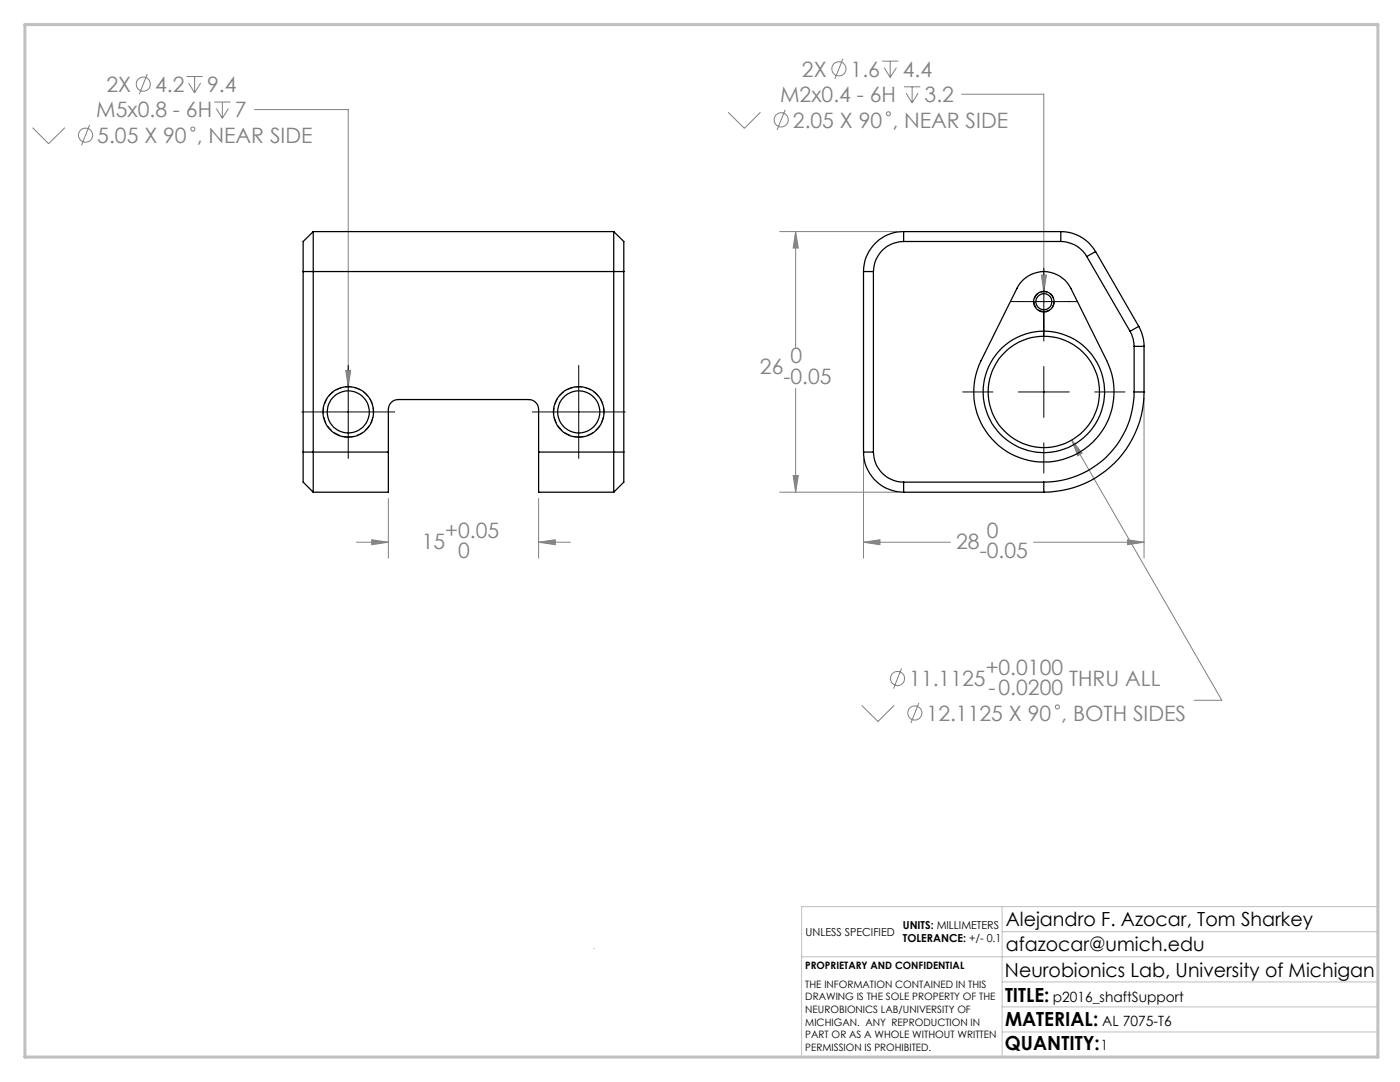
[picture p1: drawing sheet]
<svg xmlns="http://www.w3.org/2000/svg" width="279mm" height="216mm" viewBox="0 0 279 216" stroke-linecap="round" stroke-linejoin="round" font-family="sans-serif">
<g fill="none" stroke="#808080" stroke-width=".2">
<path d="M29.4 14.8l-1.6 4M37.2 15.3h3.3M37.6 16.6l1.2 1.9M38.8 15.3v3.2M40 16.6l-1.2 1.9M168.2 11.7l-1.6 4M176.1 12.2h3.2M176.5 13.5l1.2 2M177.7 12.2v3.3M178.9 13.5l-1.2 2M180.4 17.3h3.3M180.8 18.6l1.2 1.9"/>
<path d="M182 17.3v3.2M183.2 18.6l-1.2 1.9M191.9 18.8h16.4v39.4M6.5 25.5l3.2 3.2 3.2-3.2M17.9 24.9l-1.6 4.1M42.8 20.4h3.2M43.2 21.7l1.2 1.9M44.4 20.4v3.2M45.6 21.7l-1.2 1.9M50.8 21.9h18.7v55.3M145.3 22.4l3.3 3.2 3.2-3.2M156.7 21.9l-1.6 4"/>
<path d="M155.6 46.2h23.5M158.8 46.2l.5 3.3h-1zM158.8 46.2v23.1M207.8 54.9h1l-.5 3.3zM69 73.9h1l-.5 3.3zM158.8 77.5v20.7M228.3 79.5v31.9M77.5 99.5v11.9M107.5 99.5v11.9M155.6 98.2h23.5M158.3 94.9h1l-.5 3.3zM172.3 91.5v19.9"/>
<path d="M213.9 87.8l2.1 2.6-.9 .5zM213.9 87.8l29.9 51.9h-5.5M71.2 108.2h6.3M74.2 107.7l3.3 .5-3.3 .5zM107.5 108.2l3.3-.5v1zM107.5 108.2h6.3M172.3 108.2l3.3-.5v1zM172.3 108.2h17.4M206.3 108.2h22M225 107.7l3.3 .5-3.3 .5zM179.9 133.4l-1.6 4M172 140.8l3.2 3.2 3.2-3.2"/>
<path d="M183.4 140.3l-1.6 4"/>
<circle cx="28.6" cy="16.8" r="1.41"/>
<circle cx="167.4" cy="13.7" r="1.41"/>
<circle cx="17.1" cy="27" r="1.41"/>
<circle cx="38.5" cy="25.8" r=".39"/>
<circle cx="155.9" cy="23.9" r="1.41"/>
<circle cx="177.3" cy="22.7" r=".4"/>
<circle cx="179.1" cy="135.4" r="1.41"/>
<circle cx="182.6" cy="142.3" r="1.41"/>
<circle cx="211" cy="141" r=".39"/>
</g>
<path d="M69.5 87.2a5 5 0 0 1-4.4-7.4 5 5 0 0 1 8.6-.3 5 5 0 0 1-3.9 7.7h-.3M115.5 87.2a5 5 0 0 1-4.4-7.4 5 5 0 0 1 8.6-.3 5 5 0 0 1-3.9 7.7h-.3" fill="none" stroke="#000" stroke-width=".2" stroke-dasharray="1.3 .6" stroke-dashoffset=".2" stroke-linecap="butt"/>
<path d="M208.3 62.2a2 2 0 0 0 1.8-3 2 2 0 0 0-3.4-.1 2 2 0 0 0 1.4 3.1h.2M208.3 62.2a2 2 0 0 1-1.7-3 2 2 0 0 1 3.4-.1 2 2 0 0 1-1.5 3.1h-.2" fill="none" stroke="#000" stroke-width=".2" stroke-dasharray="1.3 .6" stroke-dashoffset=".1" stroke-linecap="butt"/>
<path d="M118.6 189.2v.1M160 190.9h115M200 185.9h75M200 180.9v30M200 195.9h75M275 180.9h-115v30M200 205.9h75M200 200.9h75" fill="none" stroke="#c0c0c0" stroke-width=".2"/>
<path d="M5 4.9h270v206h-270z" fill="none" stroke="#c0c0c0" stroke-width=".6"/>
<path d="M208.3 53.5v14.6M69.5 72.9v18.6M115.5 72.9v18.6M192.1 78.2h6.1M201.6 60.2h13.4M203.2 78.2h10.2M208.3 73.1v10.2M218.5 78.2h6M60.2 82.2h18.6M106.2 82.2h18.6M208.3 88.4v6" fill="none" stroke="#000" stroke-width=".2"/>
<path d="M74.2 107.7l3.3 .5-3.3 .5zM107.5 108.2l3.3-.5v1zM69 73.9l.5 3.3 .5-3.3zM158.8 46.2l.5 3.3h-1zM158.3 94.9h1l-.5 3.3zM172.3 108.2l3.3-.5v1zM225 107.7l3.3 .5-3.3 .5zM207.8 54.9l.5 3.3 .5-3.3zM213.9 87.8l1.2 3.1 .9-.5z" fill="#808080"/>
<g fill="none" stroke="#000" stroke-width=".25">
<path d="M60.5 54.2h64M60.5 54.2v36M62.5 46.2v52M62.5 46.2l-2 2v6M62.5 46.2h60M122.5 46.2v52M122.5 46.2l2 2v6M124.5 54.2v36M172.3 54.2h2M172.3 54.2v36M174.3 54.2v36M180.3 48.2a6 6 0 0 0-6 6"/>
<path d="M180.3 46.2a8 8 0 0 0-8 8M180.3 46.2h31.4M180.3 48.2h31.4M180.3 46.2v2M204.1 55.9a6 6 0 0 1 9.6 1.6l7.2 14.5a14 14 0 0 1-12.6 20.2 14 14 0 0 1-12.5-20.2l7.2-14.5zM211.7 48.2a6 6 0 0 1 5.2 3M211.7 46.2a8 8 0 0 1 7 4M211.7 46.2v2M216.9 51.2l8.6 14.9M218.7 50.2l8.6 14.9M218.7 50.2l-1.8 1M225.5 66.1a6.1 6.1 0 0 1 .8 3"/>
<path d="M226.3 78.2a18 18 0 0 1-18 18M226.3 78.2h2M226.3 69.1h2M226.3 69.1v9.1M227.3 65.1a8.6 8.6 0 0 1 1 4M227.3 65.1l-1.8 1M228.3 78.2a20 20 0 0 1-20 20M228.3 69.1v9.1M60.5 90.2v6l2 2M60.5 90.2h17M77.5 90.2v-8.5a1.99 1.99 0 0 1 2-2h26a1.99 1.99 0 0 1 2 2v8.5M77.5 90.2v8h-15"/>
<path d="M107.5 90.2v8h15M107.5 90.2h17M124.5 90.2v6l-2 2M172.3 90.2a8 8 0 0 0 8 8M172.3 90.2h2M174.3 90.2a6 6 0 0 0 6 6M180.3 98.2h28M180.3 96.2h28M180.3 96.2v2M208.3 96.2v2"/>
<circle cx="208.3" cy="78.2" r="12.1"/>
<circle cx="208.3" cy="60.2" r="2.05"/>
<circle cx="208.3" cy="78.2" r="11.1"/>
<circle cx="208.3" cy="60.2" r="1.6"/>
<circle cx="69.5" cy="82.2" r="5.1"/>
<circle cx="69.5" cy="82.2" r="4.2"/>
<circle cx="115.5" cy="82.2" r="5.1"/>
<circle cx="115.5" cy="82.2" r="4.2"/>
</g>
<g font-size="4.2" fill="#808080">
<text x="160.1" y="15.3">2X</text>
<text x="169.8" y="15.3">1.6</text>
<text x="180.2" y="15.3">4.4</text>
<text x="19.2" y="23.4">M5x0.8 - 6H</text>
<text x="21.2" y="18.3">2X</text>
<text x="30.9" y="18.3">4.2</text>
<text x="41.3" y="18.3">9.4</text>
<text x="46.9" y="23.4">7</text>
<text x="155.7" y="20.4">M2x0.4 - 6H</text>
<text x="184.5" y="20.4">3.2</text>
<text x="19.4" y="28.5">5.05 X 90 , NEAR SIDE</text>
<text x="158.2" y="25.4">2.05 X 90 , NEAR SIDE</text>
<text x="151.7" y="74.7">26</text>
<text x="156.3" y="76.6">-0.05</text>
<text x="157.8" y="72.5">0</text>
<text x="88.9" y="107.3">+0.05</text>
<text x="196.9" y="107.3">0</text>
<text x="84.2" y="109.5">15</text>
<text x="91.4" y="111.4">0</text>
<text x="190.8" y="109.5">28</text>
<text x="195.5" y="111.4">-0.05</text>
<text x="181.5" y="136.9">11.1125</text>
<text x="196.7" y="134.7">+0.0100</text>
<text x="213.4" y="136.9">THRU ALL</text>
<text x="184.9" y="143.8">12.1125 X 90 , BOTH SIDES</text>
<text x="197.3" y="138.8">-0.0200</text>
</g>
<g font-size="3.9">
<text x="200.7" y="184.8">Alejandro F. Azocar, Tom Sharkey</text>
<text x="200.7" y="189.8">afazocar@umich.edu</text>
<text x="200.6" y="194.9">Neurobionics Lab, University of Michigan</text>
<text x="200.6" y="199.8">TITLE:</text>
<text x="200.6" y="209.5">QUANTITY:</text>
<text x="200.6" y="204.6">MATERIAL:</text>
</g>
<g font-size="2.8">
<text x="210.1" y="199.8">p2016_shaftSupport</text>
<text x="219.7" y="209.5">1</text>
<text x="220" y="204.6">AL 7075-T6</text>
</g>
<g font-size="2.2">
<text x="180.2" y="185.3">UNITS: MILLIMETERS</text>
<text x="160.8" y="186.8">UNLESS SPECIFIED</text>
<text x="180.2" y="188">TOLERANCE: +/- 0.1</text>
</g>
<g font-size="2">
<text x="160.7" y="193.4">PROPRIETARY AND CONFIDENTIAL</text>
<text x="160.7" y="197.1">THE INFORMATION CONTAINED IN THIS</text>
<text x="160.7" y="199.6">DRAWING IS THE SOLE PROPERTY OF THE</text>
<text x="160.7" y="202.1">NEUROBIONICS LAB/UNIVERSITY OF</text>
<text x="160.7" y="204.6">MICHIGAN. ANY REPRODUCTION IN</text>
<text x="160.7" y="207.2">PART OR AS A WHOLE WITHOUT WRITTEN</text>
<text x="160.7" y="209.7">PERMISSION IS PROHIBITED.</text>
</g>
</svg>
